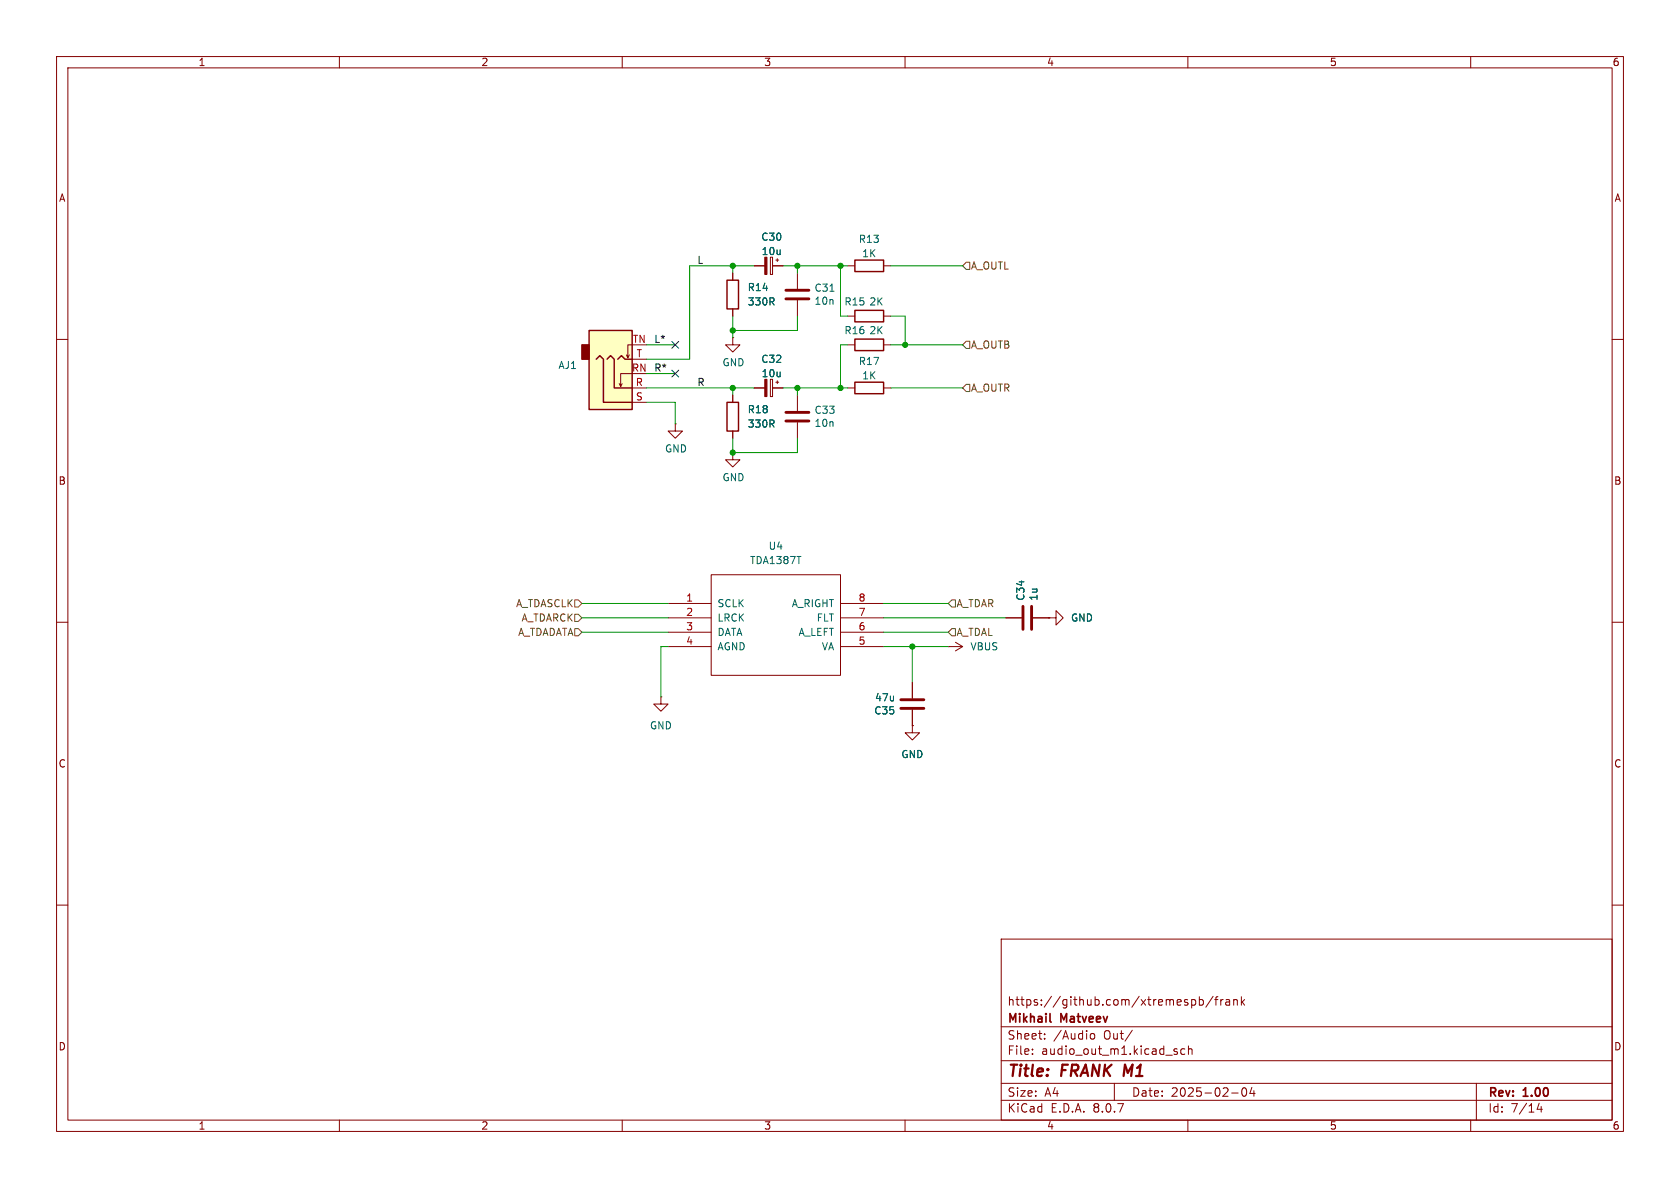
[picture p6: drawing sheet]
(kicad_sch
 (version 20231120)
 (generator "eeschema")
 (generator_version "8.0")
 (paper "A4")
 (title_block
  (title "FRANK M1")
  (date "2025-02-04")
  (rev "1.00")
  (company "Mikhail Matveev")
  (comment 1 "https://github.com/xtremespb/frank"))
 (lib_symbols
  (symbol "Device:C"
   (pin_numbers hide)
   (pin_names
    (offset 0.254)) (exclude_from_sim no) (in_bom yes) (on_board yes)
   (property "Reference" "C" (at 0.635 2.54 0) (effects (font (size 1.27 1.27)) (justify left)))
   (property "Value" "C" (at 0.635 -2.54 0) (effects (font (size 1.27 1.27)) (justify left)))
   (property "Footprint" "" (at 0.9652 -3.81 0) (effects (font (size 1.27 1.27)) (hide yes)))
   (property "Datasheet" "~" (at 0 0 0) (effects (font (size 1.27 1.27)) (hide yes)))
   (property "Description" "Unpolarized capacitor" (at 0 0 0) (effects (font (size 1.27 1.27)) (hide yes)))
   (symbol "C_0_1"
    (polyline (pts (xy -2.032 -0.762) (xy 2.032 -0.762)) (stroke (width 0.508) (type default)) (fill (type none)))
    (polyline (pts (xy -2.032 0.762) (xy 2.032 0.762)) (stroke (width 0.508) (type default)) (fill (type none))))
   (symbol "C_1_1"
    (pin passive line (at 0 3.81 270) (length 2.794) (name "~" (effects (font (size 1.27 1.27)))) (number "1" (effects (font (size 1.27 1.27)))))
    (pin passive line (at 0 -3.81 90) (length 2.794) (name "~" (effects (font (size 1.27 1.27)))) (number "2" (effects (font (size 1.27 1.27)))))))
  (symbol "Device:C_Polarized_Small"
   (pin_numbers hide)
   (pin_names
    (offset 0.254) hide) (exclude_from_sim no) (in_bom yes) (on_board yes)
   (property "Reference" "C" (at 0.254 1.778 0) (effects (font (size 1.27 1.27)) (justify left)))
   (property "Value" "C_Polarized_Small" (at 0.254 -2.032 0) (effects (font (size 1.27 1.27)) (justify left)))
   (property "Footprint" "" (at 0 0 0) (effects (font (size 1.27 1.27)) (hide yes)))
   (property "Datasheet" "~" (at 0 0 0) (effects (font (size 1.27 1.27)) (hide yes)))
   (property "Description" "Polarized capacitor, small symbol" (at 0 0 0) (effects (font (size 1.27 1.27)) (hide yes)))
   (symbol "C_Polarized_Small_0_1"
    (rectangle (start -1.524 -0.3048) (end 1.524 -0.6858) (stroke (width 0) (type default)) (fill (type outline)))
    (rectangle (start -1.524 0.6858) (end 1.524 0.3048) (stroke (width 0) (type default)) (fill (type none)))
    (polyline (pts (xy -1.27 1.524) (xy -0.762 1.524)) (stroke (width 0) (type default)) (fill (type none)))
    (polyline (pts (xy -1.016 1.27) (xy -1.016 1.778)) (stroke (width 0) (type default)) (fill (type none))))
   (symbol "C_Polarized_Small_1_1"
    (pin passive line (at 0 2.54 270) (length 1.8542) (name "~" (effects (font (size 1.27 1.27)))) (number "1" (effects (font (size 1.27 1.27)))))
    (pin passive line (at 0 -2.54 90) (length 1.8542) (name "~" (effects (font (size 1.27 1.27)))) (number "2" (effects (font (size 1.27 1.27)))))))
  (symbol "Device:R"
   (pin_numbers hide)
   (pin_names
    (offset 0)) (exclude_from_sim no) (in_bom yes) (on_board yes)
   (property "Reference" "R" (at 2.032 0 90) (effects (font (size 1.27 1.27))))
   (property "Value" "R" (at 0 0 90) (effects (font (size 1.27 1.27))))
   (property "Footprint" "" (at -1.778 0 90) (effects (font (size 1.27 1.27)) (hide yes)))
   (property "Datasheet" "~" (at 0 0 0) (effects (font (size 1.27 1.27)) (hide yes)))
   (property "Description" "Resistor" (at 0 0 0) (effects (font (size 1.27 1.27)) (hide yes)))
   (symbol "R_0_1"
    (rectangle (start -1.016 -2.54) (end 1.016 2.54) (stroke (width 0.254) (type default)) (fill (type none))))
   (symbol "R_1_1"
    (pin passive line (at 0 3.81 270) (length 1.27) (name "~" (effects (font (size 1.27 1.27)))) (number "1" (effects (font (size 1.27 1.27)))))
    (pin passive line (at 0 -3.81 90) (length 1.27) (name "~" (effects (font (size 1.27 1.27)))) (number "2" (effects (font (size 1.27 1.27)))))))
  (symbol "FRANK:AudioJack_3.5mm" (exclude_from_sim no) (in_bom yes) (on_board yes)
   (property "Reference" "AJ2" (at -7.1119 -4.0097 0) (effects (font (size 1.27 1.27)) (justify right)))
   (property "Value" "Audio Out" (at 2.54 -11.43 0) (effects (font (size 1.27 1.27)) (justify right) (hide yes)))
   (property "Footprint" "LIBS:Jack_3.5mm" (at 0 0 0) (effects (font (size 1.27 1.27)) (hide yes)))
   (property "Datasheet" "~" (at 0 0 0) (effects (font (size 1.27 1.27)) (hide yes)))
   (property "Description" "" (at 0 0 0) (effects (font (size 1.27 1.27)) (hide yes)))
   (symbol "AudioJack_3.5mm_0_1"
    (rectangle (start -5.08 -5.08) (end -6.35 -7.62) (stroke (width 0.254) (type default)) (fill (type outline)))
    (polyline (pts (xy 0.508 -0.254) (xy 0.762 -0.762)) (stroke (width 0) (type default)) (fill (type none)))
    (polyline (pts (xy 1.778 -5.334) (xy 2.032 -5.842)) (stroke (width 0) (type default)) (fill (type none)))
    (polyline (pts (xy 0 -5.08) (xy 0.635 -5.715) (xy 1.27 -5.08) (xy 2.54 -5.08)) (stroke (width 0.254) (type default)) (fill (type none)))
    (polyline (pts (xy 2.54 -7.62) (xy 1.778 -7.62) (xy 1.778 -5.334) (xy 1.524 -5.842)) (stroke (width 0) (type default)) (fill (type none)))
    (polyline (pts (xy 2.54 -2.54) (xy 0.508 -2.54) (xy 0.508 -0.254) (xy 0.254 -0.762)) (stroke (width 0) (type default)) (fill (type none)))
    (polyline (pts (xy -1.905 -5.08) (xy -1.27 -5.715) (xy -0.635 -5.08) (xy -0.635 0) (xy 2.54 0)) (stroke (width 0.254) (type default)) (fill (type none)))
    (polyline (pts (xy 2.54 2.54) (xy -2.54 2.54) (xy -2.54 -5.08) (xy -3.175 -5.715) (xy -3.81 -5.08)) (stroke (width 0.254) (type default)) (fill (type none)))
    (rectangle (start 2.54 3.81) (end -5.08 -10.16) (stroke (width 0.254) (type default)) (fill (type background))))
   (symbol "AudioJack_3.5mm_1_1"
    (pin passive line (at 5.08 0 180) (length 2.54) (name "~" (effects (font (size 1.27 1.27)))) (number "R" (effects (font (size 1.27 1.27)))))
    (pin passive line (at 5.08 -2.54 180) (length 2.54) (name "~" (effects (font (size 1.27 1.27)))) (number "RN" (effects (font (size 1.27 1.27)))))
    (pin passive line (at 5.08 2.54 180) (length 2.54) (name "~" (effects (font (size 1.27 1.27)))) (number "S" (effects (font (size 1.27 1.27)))))
    (pin passive line (at 5.08 -5.08 180) (length 2.54) (name "~" (effects (font (size 1.27 1.27)))) (number "T" (effects (font (size 1.27 1.27)))))
    (pin passive line (at 5.08 -7.62 180) (length 2.54) (name "~" (effects (font (size 1.27 1.27)))) (number "TN" (effects (font (size 1.27 1.27)))))))
  (symbol "FRANK:TDA1387T"
   (pin_names
    (offset 1.016)) (exclude_from_sim no) (in_bom yes) (on_board yes)
   (property "Reference" "U4" (at 0 12.9075 0) (effects (font (size 1.27 1.27))))
   (property "Value" "TDA1387T" (at 0 10.4832 0) (effects (font (size 1.27 1.27))))
   (property "Footprint" "FRANK:SO-8" (at 0 0 0) (effects (font (size 1.27 1.27)) (hide yes)))
   (property "Datasheet" "" (at 0 0 0) (effects (font (size 1.27 1.27)) (hide yes)))
   (property "Description" "" (at 0 0 0) (effects (font (size 1.27 1.27)) (hide yes)))
   (symbol "TDA1387T_1_0"
    (rectangle (start -11.43 -8.89) (end 11.43 8.89) (stroke (width 0) (type solid)) (fill (type none))))
   (symbol "TDA1387T_1_1"
    (pin input line (at -19.05 3.81 0) (length 7.62) (name "SCLK" (effects (font (size 1.27 1.27)))) (number "1" (effects (font (size 1.27 1.27)))))
    (pin input line (at -19.05 1.27 0) (length 7.62) (name "LRCK" (effects (font (size 1.27 1.27)))) (number "2" (effects (font (size 1.27 1.27)))))
    (pin input line (at -19.05 -1.27 0) (length 7.62) (name "DATA" (effects (font (size 1.27 1.27)))) (number "3" (effects (font (size 1.27 1.27)))))
    (pin input line (at -19.05 -3.81 0) (length 7.62) (name "AGND" (effects (font (size 1.27 1.27)))) (number "4" (effects (font (size 1.27 1.27)))))
    (pin input line (at 19.05 -3.81 180) (length 7.62) (name "VA" (effects (font (size 1.27 1.27)))) (number "5" (effects (font (size 1.27 1.27)))))
    (pin input line (at 19.05 -1.27 180) (length 7.62) (name "A_LEFT" (effects (font (size 1.27 1.27)))) (number "6" (effects (font (size 1.27 1.27)))))
    (pin input line (at 19.05 1.27 180) (length 7.62) (name "FLT" (effects (font (size 1.27 1.27)))) (number "7" (effects (font (size 1.27 1.27)))))
    (pin input line (at 19.05 3.81 180) (length 7.62) (name "A_RIGHT" (effects (font (size 1.27 1.27)))) (number "8" (effects (font (size 1.27 1.27)))))))
  (symbol "GND_1"
   (power)
   (pin_numbers hide)
   (pin_names
    (offset 0) hide) (exclude_from_sim no) (in_bom yes) (on_board yes)
   (property "Reference" "#PWR" (at 0 -6.35 0) (effects (font (size 1.27 1.27)) (hide yes)))
   (property "Value" "GND" (at 0 -3.81 0) (effects (font (size 1.27 1.27))))
   (property "Footprint" "" (at 0 0 0) (effects (font (size 1.27 1.27)) (hide yes)))
   (property "Datasheet" "" (at 0 0 0) (effects (font (size 1.27 1.27)) (hide yes)))
   (property "Description" "Power symbol creates a global label with name \"GND\" , ground" (at 0 0 0) (effects (font (size 1.27 1.27)) (hide yes)))
   (symbol "GND_1_0_1"
    (polyline (pts (xy 0 0) (xy 0 -1.27) (xy 1.27 -1.27) (xy 0 -2.54) (xy -1.27 -1.27) (xy 0 -1.27)) (stroke (width 0) (type default)) (fill (type none))))
   (symbol "GND_1_1_1"
    (pin power_in line (at 0 0 270) (length 0) (name "~" (effects (font (size 1.27 1.27)))) (number "1" (effects (font (size 1.27 1.27)))))))
  (symbol "GND_2"
   (power)
   (pin_numbers hide)
   (pin_names
    (offset 0) hide) (exclude_from_sim no) (in_bom yes) (on_board yes)
   (property "Reference" "#PWR" (at 0 -6.35 0) (effects (font (size 1.27 1.27)) (hide yes)))
   (property "Value" "GND" (at 0 -3.81 0) (effects (font (size 1.27 1.27))))
   (property "Footprint" "" (at 0 0 0) (effects (font (size 1.27 1.27)) (hide yes)))
   (property "Datasheet" "" (at 0 0 0) (effects (font (size 1.27 1.27)) (hide yes)))
   (property "Description" "Power symbol creates a global label with name \"GND\" , ground" (at 0 0 0) (effects (font (size 1.27 1.27)) (hide yes)))
   (symbol "GND_2_0_1"
    (polyline (pts (xy 0 0) (xy 0 -1.27) (xy 1.27 -1.27) (xy 0 -2.54) (xy -1.27 -1.27) (xy 0 -1.27)) (stroke (width 0) (type default)) (fill (type none))))
   (symbol "GND_2_1_1"
    (pin power_in line (at 0 0 270) (length 0) (name "~" (effects (font (size 1.27 1.27)))) (number "1" (effects (font (size 1.27 1.27)))))))
  (symbol "GND_3"
   (power)
   (pin_numbers hide)
   (pin_names
    (offset 0) hide) (exclude_from_sim no) (in_bom yes) (on_board yes)
   (property "Reference" "#PWR" (at 0 -6.35 0) (effects (font (size 1.27 1.27)) (hide yes)))
   (property "Value" "GND" (at 0 -3.81 0) (effects (font (size 1.27 1.27))))
   (property "Footprint" "" (at 0 0 0) (effects (font (size 1.27 1.27)) (hide yes)))
   (property "Datasheet" "" (at 0 0 0) (effects (font (size 1.27 1.27)) (hide yes)))
   (property "Description" "Power symbol creates a global label with name \"GND\" , ground" (at 0 0 0) (effects (font (size 1.27 1.27)) (hide yes)))
   (symbol "GND_3_0_1"
    (polyline (pts (xy 0 0) (xy 0 -1.27) (xy 1.27 -1.27) (xy 0 -2.54) (xy -1.27 -1.27) (xy 0 -1.27)) (stroke (width 0) (type default)) (fill (type none))))
   (symbol "GND_3_1_1"
    (pin power_in line (at 0 0 270) (length 0) (name "~" (effects (font (size 1.27 1.27)))) (number "1" (effects (font (size 1.27 1.27)))))))
  (symbol "GND_6"
   (power)
   (pin_numbers hide)
   (pin_names
    (offset 0) hide) (exclude_from_sim no) (in_bom yes) (on_board yes)
   (property "Reference" "#PWR" (at 0 -6.35 0) (effects (font (size 1.27 1.27)) (hide yes)))
   (property "Value" "GND" (at 0 -3.81 0) (effects (font (size 1.27 1.27))))
   (property "Footprint" "" (at 0 0 0) (effects (font (size 1.27 1.27)) (hide yes)))
   (property "Datasheet" "" (at 0 0 0) (effects (font (size 1.27 1.27)) (hide yes)))
   (property "Description" "Power symbol creates a global label with name \"GND\" , ground" (at 0 0 0) (effects (font (size 1.27 1.27)) (hide yes)))
   (symbol "GND_6_0_1"
    (polyline (pts (xy 0 0) (xy 0 -1.27) (xy 1.27 -1.27) (xy 0 -2.54) (xy -1.27 -1.27) (xy 0 -1.27)) (stroke (width 0) (type default)) (fill (type none))))
   (symbol "GND_6_1_1"
    (pin power_in line (at 0 0 270) (length 0) (name "~" (effects (font (size 1.27 1.27)))) (number "1" (effects (font (size 1.27 1.27)))))))
  (symbol "power:GND"
   (power)
   (pin_numbers hide)
   (pin_names
    (offset 0) hide) (exclude_from_sim no) (in_bom yes) (on_board yes)
   (property "Reference" "#PWR" (at 0 -6.35 0) (effects (font (size 1.27 1.27)) (hide yes)))
   (property "Value" "GND" (at 0 -3.81 0) (effects (font (size 1.27 1.27))))
   (property "Footprint" "" (at 0 0 0) (effects (font (size 1.27 1.27)) (hide yes)))
   (property "Datasheet" "" (at 0 0 0) (effects (font (size 1.27 1.27)) (hide yes)))
   (property "Description" "Power symbol creates a global label with name \"GND\" , ground" (at 0 0 0) (effects (font (size 1.27 1.27)) (hide yes)))
   (symbol "GND_0_1"
    (polyline (pts (xy 0 0) (xy 0 -1.27) (xy 1.27 -1.27) (xy 0 -2.54) (xy -1.27 -1.27) (xy 0 -1.27)) (stroke (width 0) (type default)) (fill (type none))))
   (symbol "GND_1_1"
    (pin power_in line (at 0 0 270) (length 0) (name "~" (effects (font (size 1.27 1.27)))) (number "1" (effects (font (size 1.27 1.27)))))))
  (symbol "power:VBUS"
   (power)
   (pin_numbers hide)
   (pin_names
    (offset 0) hide) (exclude_from_sim no) (in_bom yes) (on_board yes)
   (property "Reference" "#PWR" (at 0 -3.81 0) (effects (font (size 1.27 1.27)) (hide yes)))
   (property "Value" "VBUS" (at 0 3.556 0) (effects (font (size 1.27 1.27))))
   (property "Footprint" "" (at 0 0 0) (effects (font (size 1.27 1.27)) (hide yes)))
   (property "Datasheet" "" (at 0 0 0) (effects (font (size 1.27 1.27)) (hide yes)))
   (property "Description" "Power symbol creates a global label with name \"VBUS\"" (at 0 0 0) (effects (font (size 1.27 1.27)) (hide yes)))
   (symbol "VBUS_0_1"
    (polyline (pts (xy -0.762 1.27) (xy 0 2.54)) (stroke (width 0) (type default)) (fill (type none)))
    (polyline (pts (xy 0 0) (xy 0 2.54)) (stroke (width 0) (type default)) (fill (type none)))
    (polyline (pts (xy 0 2.54) (xy 0.762 1.27)) (stroke (width 0) (type default)) (fill (type none))))
   (symbol "VBUS_1_1"
    (pin power_in line (at 0 0 90) (length 0) (name "~" (effects (font (size 1.27 1.27)))) (number "1" (effects (font (size 1.27 1.27))))))))
 (junction
  (at 129.54 46.99)
  (diameter 0)
  (color 0 0 0 0))
 (junction
  (at 148.59 68.58)
  (diameter 0)
  (color 0 0 0 0))
 (junction
  (at 129.54 58.42)
  (diameter 0)
  (color 0 0 0 0))
 (junction
  (at 160.02 60.96)
  (diameter 0)
  (color 0 0 0 0))
 (junction
  (at 129.54 80.01)
  (diameter 0)
  (color 0 0 0 0))
 (junction
  (at 140.97 68.58)
  (diameter 0)
  (color 0 0 0 0))
 (junction
  (at 129.54 68.58)
  (diameter 0)
  (color 0 0 0 0))
 (junction
  (at 161.29 114.3)
  (diameter 0)
  (color 0 0 0 0))
 (junction
  (at 148.59 46.99)
  (diameter 0)
  (color 0 0 0 0))
 (junction
  (at 140.97 46.99)
  (diameter 0)
  (color 0 0 0 0))
 (no_connect
  (at 119.38 60.96))
 (no_connect
  (at 119.38 66.04))
 (wire
  (pts (xy 140.97 68.58) (xy 148.59 68.58))
  (stroke (width 0) (type default)))
 (wire
  (pts (xy 140.97 68.58) (xy 138.43 68.58))
  (stroke (width 0) (type default)))
 (wire
  (pts (xy 140.97 46.99) (xy 148.59 46.99))
  (stroke (width 0) (type default)))
 (wire
  (pts (xy 121.92 46.99) (xy 129.54 46.99))
  (stroke (width 0) (type default)))
 (wire
  (pts (xy 102.87 106.68) (xy 118.11 106.68))
  (stroke (width 0) (type default)))
 (wire
  (pts (xy 149.86 60.96) (xy 148.59 60.96))
  (stroke (width 0) (type default)))
 (wire
  (pts (xy 140.97 80.01) (xy 129.54 80.01))
  (stroke (width 0) (type default)))
 (wire
  (pts (xy 114.3 71.12) (xy 119.38 71.12))
  (stroke (width 0) (type default)))
 (wire
  (pts (xy 129.54 55.88) (xy 129.54 58.42))
  (stroke (width 0) (type default)))
 (wire
  (pts (xy 148.59 68.58) (xy 149.86 68.58))
  (stroke (width 0) (type default)))
 (wire
  (pts (xy 140.97 58.42) (xy 129.54 58.42))
  (stroke (width 0) (type default)))
 (wire
  (pts (xy 140.97 46.99) (xy 138.43 46.99))
  (stroke (width 0) (type default)))
 (wire
  (pts (xy 114.3 63.5) (xy 121.92 63.5))
  (stroke (width 0) (type default)))
 (wire
  (pts (xy 156.21 111.76) (xy 167.64 111.76))
  (stroke (width 0) (type default)))
 (wire
  (pts (xy 114.3 68.58) (xy 129.54 68.58))
  (stroke (width 0) (type default)))
 (wire
  (pts (xy 102.87 111.76) (xy 118.11 111.76))
  (stroke (width 0) (type default)))
 (wire
  (pts (xy 148.59 46.99) (xy 149.86 46.99))
  (stroke (width 0) (type default)))
 (wire
  (pts (xy 133.35 68.58) (xy 129.54 68.58))
  (stroke (width 0) (type default)))
 (wire
  (pts (xy 160.02 60.96) (xy 157.48 60.96))
  (stroke (width 0) (type default)))
 (wire
  (pts (xy 140.97 48.26) (xy 140.97 46.99))
  (stroke (width 0) (type default)))
 (wire
  (pts (xy 140.97 55.88) (xy 140.97 58.42))
  (stroke (width 0) (type default)))
 (wire
  (pts (xy 161.29 114.3) (xy 167.64 114.3))
  (stroke (width 0) (type default)))
 (wire
  (pts (xy 149.86 55.88) (xy 148.59 55.88))
  (stroke (width 0) (type default)))
 (wire
  (pts (xy 156.21 114.3) (xy 161.29 114.3))
  (stroke (width 0) (type default)))
 (wire
  (pts (xy 129.54 46.99) (xy 129.54 48.26))
  (stroke (width 0) (type default)))
 (wire
  (pts (xy 129.54 58.42) (xy 129.54 59.69))
  (stroke (width 0) (type default)))
 (wire
  (pts (xy 156.21 106.68) (xy 167.64 106.68))
  (stroke (width 0) (type default)))
 (wire
  (pts (xy 157.48 46.99) (xy 170.18 46.99))
  (stroke (width 0) (type default)))
 (wire
  (pts (xy 129.54 68.58) (xy 129.54 69.85))
  (stroke (width 0) (type default)))
 (wire
  (pts (xy 157.48 55.88) (xy 160.02 55.88))
  (stroke (width 0) (type default)))
 (wire
  (pts (xy 161.29 114.3) (xy 161.29 120.65))
  (stroke (width 0) (type default)))
 (wire
  (pts (xy 157.48 68.58) (xy 170.18 68.58))
  (stroke (width 0) (type default)))
 (wire
  (pts (xy 156.21 109.22) (xy 177.8 109.22))
  (stroke (width 0) (type default)))
 (wire
  (pts (xy 121.92 46.99) (xy 121.92 63.5))
  (stroke (width 0) (type default)))
 (wire
  (pts (xy 129.54 77.47) (xy 129.54 80.01))
  (stroke (width 0) (type default)))
 (wire
  (pts (xy 160.02 60.96) (xy 170.18 60.96))
  (stroke (width 0) (type default)))
 (wire
  (pts (xy 160.02 55.88) (xy 160.02 60.96))
  (stroke (width 0) (type default)))
 (wire
  (pts (xy 140.97 77.47) (xy 140.97 80.01))
  (stroke (width 0) (type default)))
 (wire
  (pts (xy 119.38 71.12) (xy 119.38 74.93))
  (stroke (width 0) (type default)))
 (wire
  (pts (xy 133.35 46.99) (xy 129.54 46.99))
  (stroke (width 0) (type default)))
 (wire
  (pts (xy 114.3 66.04) (xy 119.38 66.04))
  (stroke (width 0) (type default)))
 (wire
  (pts (xy 140.97 69.85) (xy 140.97 68.58))
  (stroke (width 0) (type default)))
 (wire
  (pts (xy 118.11 114.3) (xy 116.84 114.3))
  (stroke (width 0) (type default)))
 (wire
  (pts (xy 114.3 60.96) (xy 119.38 60.96))
  (stroke (width 0) (type default)))
 (wire
  (pts (xy 102.87 109.22) (xy 118.11 109.22))
  (stroke (width 0) (type default)))
 (wire
  (pts (xy 148.59 60.96) (xy 148.59 68.58))
  (stroke (width 0) (type default)))
 (wire
  (pts (xy 116.84 114.3) (xy 116.84 123.19))
  (stroke (width 0) (type default)))
 (wire
  (pts (xy 148.59 46.99) (xy 148.59 55.88))
  (stroke (width 0) (type default)))
 (label "L"
  (at 123.19 46.99 0)
  (fields_autoplaced yes)
  (effects (font (size 1.27 1.27)) (justify left bottom)))
 (label "R"
  (at 123.19 68.58 0)
  (fields_autoplaced yes)
  (effects (font (size 1.27 1.27)) (justify left bottom)))
 (label "L*"
  (at 115.57 60.96 0)
  (fields_autoplaced yes)
  (effects (font (size 1.27 1.27)) (justify left bottom)))
 (label "R*"
  (at 115.57 66.04 0)
  (fields_autoplaced yes)
  (effects (font (size 1.27 1.27)) (justify left bottom)))
 (hierarchical_label "A_OUTL"
  (shape input)
  (at 170.18 46.99 0)
  (fields_autoplaced yes)
  (effects (font (size 1.27 1.27)) (justify left)))
 (hierarchical_label "A_OUTB"
  (shape input)
  (at 170.18 60.96 0)
  (fields_autoplaced yes)
  (effects (font (size 1.27 1.27)) (justify left)))
 (hierarchical_label "A_TDAL"
  (shape input)
  (at 167.64 111.76 0)
  (fields_autoplaced yes)
  (effects (font (size 1.27 1.27)) (justify left)))
 (hierarchical_label "A_TDASCLK"
  (shape input)
  (at 102.87 106.68 180)
  (fields_autoplaced yes)
  (effects (font (size 1.27 1.27)) (justify right)))
 (hierarchical_label "A_TDAR"
  (shape input)
  (at 167.64 106.68 0)
  (fields_autoplaced yes)
  (effects (font (size 1.27 1.27)) (justify left)))
 (hierarchical_label "A_TDARCK"
  (shape input)
  (at 102.87 109.22 180)
  (fields_autoplaced yes)
  (effects (font (size 1.27 1.27)) (justify right)))
 (hierarchical_label "A_OUTR"
  (shape input)
  (at 170.18 68.58 0)
  (fields_autoplaced yes)
  (effects (font (size 1.27 1.27)) (justify left)))
 (hierarchical_label "A_TDADATA"
  (shape input)
  (at 102.87 111.76 180)
  (fields_autoplaced yes)
  (effects (font (size 1.27 1.27)) (justify right)))
 (symbol
  (lib_id "power:GND")
  (at 116.84 123.19 0)
  (unit 1)
  (exclude_from_sim no)
  (in_bom yes)
  (on_board yes)
  (dnp no)
  (fields_autoplaced yes)
  (property "Reference" "#PWR043" (at 116.84 129.54 0) (effects (font (size 1.27 1.27)) (hide yes)))
  (property "Value" "GND" (at 116.84 128.27 0) (effects (font (size 1.27 1.27))))
  (property "Footprint" "" (at 116.84 123.19 0) (effects (font (size 1.27 1.27)) (hide yes)))
  (property "Datasheet" "" (at 116.84 123.19 0) (effects (font (size 1.27 1.27)) (hide yes)))
  (property "Description" "Power symbol creates a global label with name \"GND\" , ground" (at 116.84 123.19 0) (effects (font (size 1.27 1.27)) (hide yes)))
  (pin "1"))
 (symbol
  (lib_id "Device:R")
  (at 153.67 55.88 90)
  (unit 1)
  (exclude_from_sim no)
  (in_bom yes)
  (on_board yes)
  (dnp no)
  (property "Reference" "R15" (at 151.13 53.34 90) (effects (font (size 1.27 1.27))))
  (property "Value" "2K" (at 154.94 53.34 90) (effects (font (size 1.27 1.27))))
  (property "Footprint" "FRANK:Resistor (0805)" (at 153.67 57.658 90) (effects (font (size 1.27 1.27)) (hide yes)))
  (property "Datasheet" "https://www.vishay.com/docs/28952/mcs0402at-mct0603at-mcu0805at-mca1206at.pdf" (at 153.67 55.88 0) (effects (font (size 1.27 1.27)) (hide yes)))
  (property "Description" "" (at 153.67 55.88 0) (effects (font (size 1.27 1.27)) (hide yes)))
  (property "AliExpress" "https://www.aliexpress.com/item/1005005945735199.html" (at 153.67 55.88 0) (effects (font (size 1.27 1.27)) (hide yes)))
  (pin "1")
  (pin "2"))
 (symbol
  (lib_id "Device:C")
  (at 181.61 109.22 90)
  (unit 1)
  (exclude_from_sim no)
  (in_bom yes)
  (on_board yes)
  (dnp no)
  (property "Reference" "C34" (at 180.4416 106.299 0) (effects (font (size 1.27 1.27)) (justify left)))
  (property "Value" "1u" (at 182.753 106.299 0) (effects (font (size 1.27 1.27)) (justify left)))
  (property "Footprint" "FRANK:Capacitor (0805)" (at 185.42 108.2548 0) (effects (font (size 1.27 1.27)) (hide yes)))
  (property "Datasheet" "https://eu.mouser.com/datasheet/2/40/KGM_X7R-3223212.pdf" (at 181.61 109.22 0) (effects (font (size 1.27 1.27)) (hide yes)))
  (property "Description" "" (at 181.61 109.22 0) (effects (font (size 1.27 1.27)) (hide yes)))
  (property "AliExpress" "https://www.aliexpress.com/item/33008008276.html" (at 181.61 109.22 0) (effects (font (size 1.27 1.27)) (hide yes)))
  (pin "1")
  (pin "2"))
 (symbol
  (lib_id "Device:C_Polarized_Small")
  (at 135.89 68.58 270)
  (unit 1)
  (exclude_from_sim no)
  (in_bom yes)
  (on_board yes)
  (dnp no)
  (fields_autoplaced yes)
  (property "Reference" "C32" (at 136.4361 63.4832 90) (effects (font (size 1.27 1.27))))
  (property "Value" "10u" (at 136.4361 66.0201 90) (effects (font (size 1.27 1.27))))
  (property "Footprint" "FRANK:Capacitor (3528, tantalum, polar)" (at 135.89 68.58 0) (effects (font (size 1.27 1.27)) (hide yes)))
  (property "Datasheet" "https://eu.mouser.com/datasheet/2/447/KEM_T2005_T491-3316937.pdf" (at 135.89 68.58 0) (effects (font (size 1.27 1.27)) (hide yes)))
  (property "Description" "" (at 135.89 68.58 0) (effects (font (size 1.27 1.27)) (hide yes)))
  (property "AliExpress" "https://www.aliexpress.com/item/1005006870280809.html" (at 135.89 68.58 0) (effects (font (size 1.27 1.27)) (hide yes)))
  (pin "1")
  (pin "2"))
 (symbol
  (lib_id "Device:R")
  (at 153.67 68.58 90)
  (unit 1)
  (exclude_from_sim no)
  (in_bom yes)
  (on_board yes)
  (dnp no)
  (fields_autoplaced yes)
  (property "Reference" "R17" (at 153.67 63.8642 90) (effects (font (size 1.27 1.27))))
  (property "Value" "1K" (at 153.67 66.4011 90) (effects (font (size 1.27 1.27))))
  (property "Footprint" "FRANK:Resistor (0805)" (at 153.67 70.358 90) (effects (font (size 1.27 1.27)) (hide yes)))
  (property "Datasheet" "https://www.vishay.com/docs/28952/mcs0402at-mct0603at-mcu0805at-mca1206at.pdf" (at 153.67 68.58 0) (effects (font (size 1.27 1.27)) (hide yes)))
  (property "Description" "" (at 153.67 68.58 0) (effects (font (size 1.27 1.27)) (hide yes)))
  (property "AliExpress" "https://www.aliexpress.com/item/1005005945735199.html" (at 153.67 68.58 0) (effects (font (size 1.27 1.27)) (hide yes)))
  (pin "1")
  (pin "2"))
 (symbol
  (lib_id "Device:R")
  (at 129.54 73.66 0)
  (unit 1)
  (exclude_from_sim no)
  (in_bom yes)
  (on_board yes)
  (dnp no)
  (fields_autoplaced yes)
  (property "Reference" "R18" (at 132.08 72.3899 0) (effects (font (size 1.27 1.27)) (justify left)))
  (property "Value" "330R" (at 132.08 74.9299 0) (effects (font (size 1.27 1.27)) (justify left)))
  (property "Footprint" "FRANK:Resistor (0805)" (at 127.762 73.66 90) (effects (font (size 1.27 1.27)) (hide yes)))
  (property "Datasheet" "https://www.vishay.com/docs/28952/mcs0402at-mct0603at-mcu0805at-mca1206at.pdf" (at 129.54 73.66 0) (effects (font (size 1.27 1.27)) (hide yes)))
  (property "Description" "" (at 129.54 73.66 0) (effects (font (size 1.27 1.27)) (hide yes)))
  (property "AliExpress" "https://www.aliexpress.com/item/1005005945735199.html" (at 129.54 73.66 0) (effects (font (size 1.27 1.27)) (hide yes)))
  (pin "1")
  (pin "2"))
 (symbol
  (lib_id "Device:R")
  (at 153.67 60.96 90)
  (unit 1)
  (exclude_from_sim no)
  (in_bom yes)
  (on_board yes)
  (dnp no)
  (property "Reference" "R16" (at 151.13 58.42 90) (effects (font (size 1.27 1.27))))
  (property "Value" "2K" (at 154.94 58.42 90) (effects (font (size 1.27 1.27))))
  (property "Footprint" "FRANK:Resistor (0805)" (at 153.67 62.738 90) (effects (font (size 1.27 1.27)) (hide yes)))
  (property "Datasheet" "https://www.vishay.com/docs/28952/mcs0402at-mct0603at-mcu0805at-mca1206at.pdf" (at 153.67 60.96 0) (effects (font (size 1.27 1.27)) (hide yes)))
  (property "Description" "" (at 153.67 60.96 0) (effects (font (size 1.27 1.27)) (hide yes)))
  (property "AliExpress" "https://www.aliexpress.com/item/1005005945735199.html" (at 153.67 60.96 0) (effects (font (size 1.27 1.27)) (hide yes)))
  (pin "1")
  (pin "2"))
 (symbol
  (lib_name "GND_3")
  (lib_id "power:GND")
  (at 129.54 59.69 0)
  (unit 1)
  (exclude_from_sim no)
  (in_bom yes)
  (on_board yes)
  (dnp no)
  (property "Reference" "#PWR038" (at 129.54 66.04 0) (effects (font (size 1.27 1.27)) (hide yes)))
  (property "Value" "GND" (at 129.667 64.0842 0) (effects (font (size 1.27 1.27))))
  (property "Footprint" "" (at 129.54 59.69 0) (effects (font (size 1.27 1.27)) (hide yes)))
  (property "Datasheet" "" (at 129.54 59.69 0) (effects (font (size 1.27 1.27)) (hide yes)))
  (property "Description" "Power symbol creates a global label with name \"GND\" , ground" (at 129.54 59.69 0) (effects (font (size 1.27 1.27)) (hide yes)))
  (pin "1"))
 (symbol
  (lib_id "Device:R")
  (at 153.67 46.99 90)
  (unit 1)
  (exclude_from_sim no)
  (in_bom yes)
  (on_board yes)
  (dnp no)
  (fields_autoplaced yes)
  (property "Reference" "R13" (at 153.67 42.2742 90) (effects (font (size 1.27 1.27))))
  (property "Value" "1K" (at 153.67 44.8111 90) (effects (font (size 1.27 1.27))))
  (property "Footprint" "FRANK:Resistor (0805)" (at 153.67 48.768 90) (effects (font (size 1.27 1.27)) (hide yes)))
  (property "Datasheet" "https://www.vishay.com/docs/28952/mcs0402at-mct0603at-mcu0805at-mca1206at.pdf" (at 153.67 46.99 0) (effects (font (size 1.27 1.27)) (hide yes)))
  (property "Description" "" (at 153.67 46.99 0) (effects (font (size 1.27 1.27)) (hide yes)))
  (property "AliExpress" "https://www.aliexpress.com/item/1005005945735199.html" (at 153.67 46.99 0) (effects (font (size 1.27 1.27)) (hide yes)))
  (pin "1")
  (pin "2"))
 (symbol
  (lib_id "FRANK:TDA1387T")
  (at 137.16 110.49 0)
  (unit 1)
  (exclude_from_sim no)
  (in_bom yes)
  (on_board yes)
  (dnp no)
  (fields_autoplaced yes)
  (property "Reference" "U4" (at 137.16 96.52 0) (effects (font (size 1.27 1.27))))
  (property "Value" "TDA1387T" (at 137.16 99.06 0) (effects (font (size 1.27 1.27))))
  (property "Footprint" "FRANK:SO-8" (at 137.16 110.49 0) (effects (font (size 1.27 1.27)) (hide yes)))
  (property "Datasheet" "https://github.com/xtremespb/frank/raw/refs/heads/minifrank_rev2/DOCS/TDA1387T.pdf" (at 137.16 110.49 0) (effects (font (size 1.27 1.27)) (hide yes)))
  (property "Description" "" (at 137.16 110.49 0) (effects (font (size 1.27 1.27)) (hide yes)))
  (property "AliExpress" "https://www.aliexpress.com/item/32995595000.html" (at 137.16 110.49 0) (effects (font (size 1.27 1.27)) (hide yes)))
  (pin "1")
  (pin "2")
  (pin "3")
  (pin "4")
  (pin "5")
  (pin "6")
  (pin "7")
  (pin "8"))
 (symbol
  (lib_name "GND_6")
  (lib_id "power:GND")
  (at 185.42 109.22 90)
  (unit 1)
  (exclude_from_sim no)
  (in_bom yes)
  (on_board yes)
  (dnp no)
  (fields_autoplaced yes)
  (property "Reference" "#PWR041" (at 191.77 109.22 0) (effects (font (size 1.27 1.27)) (hide yes)))
  (property "Value" "GND" (at 189.23 109.2199 90) (effects (font (size 1.27 1.27)) (justify right)))
  (property "Footprint" "" (at 185.42 109.22 0) (effects (font (size 1.27 1.27)) (hide yes)))
  (property "Datasheet" "" (at 185.42 109.22 0) (effects (font (size 1.27 1.27)) (hide yes)))
  (property "Description" "Power symbol creates a global label with name \"GND\" , ground" (at 185.42 109.22 0) (effects (font (size 1.27 1.27)) (hide yes)))
  (pin "1"))
 (symbol
  (lib_id "FRANK:AudioJack_3.5mm")
  (at 109.22 68.58 0)
  (mirror x)
  (unit 1)
  (exclude_from_sim no)
  (in_bom yes)
  (on_board yes)
  (dnp no)
  (property "Reference" "AJ1" (at 102.1081 64.5703 0) (effects (font (size 1.27 1.27)) (justify right)))
  (property "Value" "SJ1-353XNG" (at 111.76 57.15 0) (effects (font (size 1.27 1.27)) (justify right) (hide yes)))
  (property "Footprint" "FRANK:Jack (3.5mm)" (at 109.22 68.58 0) (effects (font (size 1.27 1.27)) (hide yes)))
  (property "Datasheet" "https://eu.mouser.com/datasheet/2/1628/sj1_353xng-3511142.pdf" (at 109.22 68.58 0) (effects (font (size 1.27 1.27)) (hide yes)))
  (property "Description" "" (at 109.22 68.58 0) (effects (font (size 1.27 1.27)) (hide yes)))
  (property "AliExpress" "https://www.aliexpress.com/item/1005006710837751.html" (at 109.22 68.58 0) (effects (font (size 1.27 1.27)) (hide yes)))
  (pin "R")
  (pin "RN")
  (pin "S")
  (pin "T")
  (pin "TN"))
 (symbol
  (lib_id "power:VBUS")
  (at 167.64 114.3 270)
  (unit 1)
  (exclude_from_sim no)
  (in_bom yes)
  (on_board yes)
  (dnp no)
  (fields_autoplaced yes)
  (property "Reference" "#PWR042" (at 163.83 114.3 0) (effects (font (size 1.27 1.27)) (hide yes)))
  (property "Value" "VBUS" (at 171.45 114.2999 90) (effects (font (size 1.27 1.27)) (justify left)))
  (property "Footprint" "" (at 167.64 114.3 0) (effects (font (size 1.27 1.27)) (hide yes)))
  (property "Datasheet" "" (at 167.64 114.3 0) (effects (font (size 1.27 1.27)) (hide yes)))
  (property "Description" "Power symbol creates a global label with name \"VBUS\"" (at 167.64 114.3 0) (effects (font (size 1.27 1.27)) (hide yes)))
  (pin "1"))
 (symbol
  (lib_name "GND_6")
  (lib_id "power:GND")
  (at 161.29 128.27 0)
  (unit 1)
  (exclude_from_sim no)
  (in_bom yes)
  (on_board yes)
  (dnp no)
  (fields_autoplaced yes)
  (property "Reference" "#PWR044" (at 161.29 134.62 0) (effects (font (size 1.27 1.27)) (hide yes)))
  (property "Value" "GND" (at 161.29 133.35 0) (effects (font (size 1.27 1.27))))
  (property "Footprint" "" (at 161.29 128.27 0) (effects (font (size 1.27 1.27)) (hide yes)))
  (property "Datasheet" "" (at 161.29 128.27 0) (effects (font (size 1.27 1.27)) (hide yes)))
  (property "Description" "Power symbol creates a global label with name \"GND\" , ground" (at 161.29 128.27 0) (effects (font (size 1.27 1.27)) (hide yes)))
  (pin "1"))
 (symbol
  (lib_id "Device:C")
  (at 140.97 73.66 0)
  (unit 1)
  (exclude_from_sim no)
  (in_bom yes)
  (on_board yes)
  (dnp no)
  (property "Reference" "C33" (at 143.891 72.4916 0) (effects (font (size 1.27 1.27)) (justify left)))
  (property "Value" "10n" (at 143.891 74.803 0) (effects (font (size 1.27 1.27)) (justify left)))
  (property "Footprint" "FRANK:Capacitor (0805)" (at 141.9352 77.47 0) (effects (font (size 1.27 1.27)) (hide yes)))
  (property "Datasheet" "https://eu.mouser.com/datasheet/2/40/KGM_X7R-3223212.pdf" (at 140.97 73.66 0) (effects (font (size 1.27 1.27)) (hide yes)))
  (property "Description" "" (at 140.97 73.66 0) (effects (font (size 1.27 1.27)) (hide yes)))
  (property "AliExpress" "https://www.aliexpress.com/item/33008008276.html" (at 140.97 73.66 0) (effects (font (size 1.27 1.27)) (hide yes)))
  (pin "1")
  (pin "2"))
 (symbol
  (lib_id "Device:C")
  (at 140.97 52.07 0)
  (unit 1)
  (exclude_from_sim no)
  (in_bom yes)
  (on_board yes)
  (dnp no)
  (property "Reference" "C31" (at 143.891 50.9016 0) (effects (font (size 1.27 1.27)) (justify left)))
  (property "Value" "10n" (at 143.891 53.213 0) (effects (font (size 1.27 1.27)) (justify left)))
  (property "Footprint" "FRANK:Capacitor (0805)" (at 141.9352 55.88 0) (effects (font (size 1.27 1.27)) (hide yes)))
  (property "Datasheet" "https://eu.mouser.com/datasheet/2/40/KGM_X7R-3223212.pdf" (at 140.97 52.07 0) (effects (font (size 1.27 1.27)) (hide yes)))
  (property "Description" "" (at 140.97 52.07 0) (effects (font (size 1.27 1.27)) (hide yes)))
  (property "AliExpress" "https://www.aliexpress.com/item/33008008276.html" (at 140.97 52.07 0) (effects (font (size 1.27 1.27)) (hide yes)))
  (pin "1")
  (pin "2"))
 (symbol
  (lib_id "Device:C_Polarized_Small")
  (at 135.89 46.99 270)
  (unit 1)
  (exclude_from_sim no)
  (in_bom yes)
  (on_board yes)
  (dnp no)
  (fields_autoplaced yes)
  (property "Reference" "C30" (at 136.4361 41.8932 90) (effects (font (size 1.27 1.27))))
  (property "Value" "10u" (at 136.4361 44.4301 90) (effects (font (size 1.27 1.27))))
  (property "Footprint" "FRANK:Capacitor (3528, tantalum, polar)" (at 135.89 46.99 0) (effects (font (size 1.27 1.27)) (hide yes)))
  (property "Datasheet" "https://eu.mouser.com/datasheet/2/447/KEM_T2005_T491-3316937.pdf" (at 135.89 46.99 0) (effects (font (size 1.27 1.27)) (hide yes)))
  (property "Description" "" (at 135.89 46.99 0) (effects (font (size 1.27 1.27)) (hide yes)))
  (property "AliExpress" "https://www.aliexpress.com/item/1005006870280809.html" (at 135.89 46.99 0) (effects (font (size 1.27 1.27)) (hide yes)))
  (pin "1")
  (pin "2"))
 (symbol
  (lib_name "GND_2")
  (lib_id "power:GND")
  (at 129.54 80.01 0)
  (unit 1)
  (exclude_from_sim no)
  (in_bom yes)
  (on_board yes)
  (dnp no)
  (property "Reference" "#PWR040" (at 129.54 86.36 0) (effects (font (size 1.27 1.27)) (hide yes)))
  (property "Value" "GND" (at 129.667 84.4042 0) (effects (font (size 1.27 1.27))))
  (property "Footprint" "" (at 129.54 80.01 0) (effects (font (size 1.27 1.27)) (hide yes)))
  (property "Datasheet" "" (at 129.54 80.01 0) (effects (font (size 1.27 1.27)) (hide yes)))
  (property "Description" "Power symbol creates a global label with name \"GND\" , ground" (at 129.54 80.01 0) (effects (font (size 1.27 1.27)) (hide yes)))
  (pin "1"))
 (symbol
  (lib_id "Device:R")
  (at 129.54 52.07 0)
  (unit 1)
  (exclude_from_sim no)
  (in_bom yes)
  (on_board yes)
  (dnp no)
  (fields_autoplaced yes)
  (property "Reference" "R14" (at 132.08 50.7999 0) (effects (font (size 1.27 1.27)) (justify left)))
  (property "Value" "330R" (at 132.08 53.3399 0) (effects (font (size 1.27 1.27)) (justify left)))
  (property "Footprint" "FRANK:Resistor (0805)" (at 127.762 52.07 90) (effects (font (size 1.27 1.27)) (hide yes)))
  (property "Datasheet" "https://www.vishay.com/docs/28952/mcs0402at-mct0603at-mcu0805at-mca1206at.pdf" (at 129.54 52.07 0) (effects (font (size 1.27 1.27)) (hide yes)))
  (property "Description" "" (at 129.54 52.07 0) (effects (font (size 1.27 1.27)) (hide yes)))
  (property "AliExpress" "https://www.aliexpress.com/item/1005005945735199.html" (at 129.54 52.07 0) (effects (font (size 1.27 1.27)) (hide yes)))
  (pin "1")
  (pin "2"))
 (symbol
  (lib_name "GND_1")
  (lib_id "power:GND")
  (at 119.38 74.93 0)
  (unit 1)
  (exclude_from_sim no)
  (in_bom yes)
  (on_board yes)
  (dnp no)
  (property "Reference" "#PWR039" (at 119.38 81.28 0) (effects (font (size 1.27 1.27)) (hide yes)))
  (property "Value" "GND" (at 119.507 79.3242 0) (effects (font (size 1.27 1.27))))
  (property "Footprint" "" (at 119.38 74.93 0) (effects (font (size 1.27 1.27)) (hide yes)))
  (property "Datasheet" "" (at 119.38 74.93 0) (effects (font (size 1.27 1.27)) (hide yes)))
  (property "Description" "Power symbol creates a global label with name \"GND\" , ground" (at 119.38 74.93 0) (effects (font (size 1.27 1.27)) (hide yes)))
  (pin "1"))
 (symbol
  (lib_id "Device:C")
  (at 161.29 124.46 180)
  (unit 1)
  (exclude_from_sim no)
  (in_bom yes)
  (on_board yes)
  (dnp no)
  (property "Reference" "C35" (at 158.369 125.6284 0) (effects (font (size 1.27 1.27)) (justify left)))
  (property "Value" "47u" (at 158.369 123.317 0) (effects (font (size 1.27 1.27)) (justify left)))
  (property "Footprint" "FRANK:Capacitor (0805)" (at 160.3248 120.65 0) (effects (font (size 1.27 1.27)) (hide yes)))
  (property "Datasheet" "https://eu.mouser.com/datasheet/2/40/KGM_X7R-3223212.pdf" (at 161.29 124.46 0) (effects (font (size 1.27 1.27)) (hide yes)))
  (property "Description" "" (at 161.29 124.46 0) (effects (font (size 1.27 1.27)) (hide yes)))
  (property "AliExpress" "https://www.aliexpress.com/item/33008008276.html" (at 161.29 124.46 0) (effects (font (size 1.27 1.27)) (hide yes)))
  (pin "1")
  (pin "2")))
